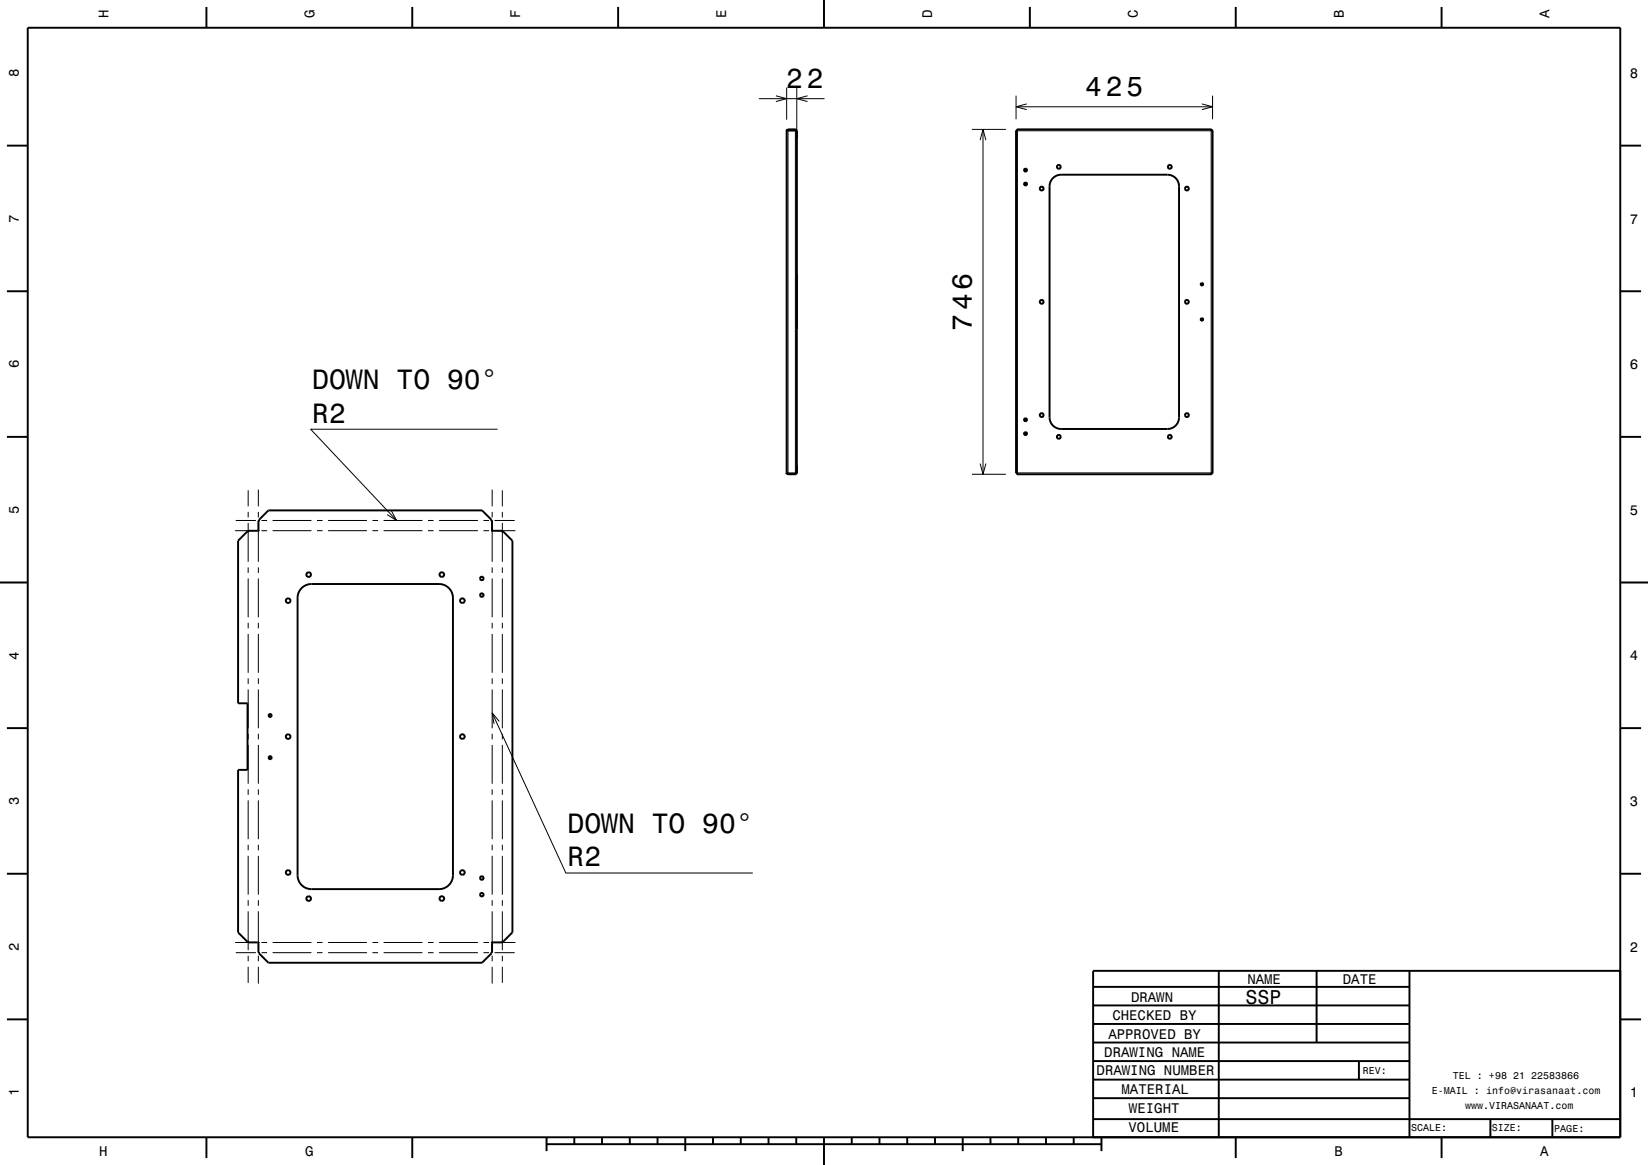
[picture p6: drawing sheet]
<svg xmlns="http://www.w3.org/2000/svg" width="297mm" height="210mm" viewBox="0 0 297 210" stroke-linecap="round" stroke-linejoin="round" font-family="sans-serif">
<g fill="none" stroke="#000" stroke-width=".18">
<path d="M136.8 17.8h11.8M139.8 17.3l2 .5-2 .5M141.8 15.8v5.8M143.6 15.8v41.6M145.5 17.3l-1.9 .5 1.9 .5M183.1 17.2v4.3M183.1 19.2h35.4M185 18.7l-1.9 .5 1.9 .6M216.6 18.7l1.9 .5-1.9 .6M218.5 17.2v4.3M142 23.3v62.2M143.3 23.6v61.6"/>
<path d="M175.2 23.3h6.1M176.6 25.3l.6-2 .5 2M177.2 23.3v62.2M183.4 23.6h34.9v61.6h-34.9zM89.7 77.4h-33.7l15.5 16.4M42.4 95.7h3.7M42.5 93.8h3.6M44.7 88.4v2.9M44.7 92.3v1M44.7 94.3v7M46.6 88.3v3M46.6 92.3v1"/>
<path d="M46.6 94.3v7M47.1 95.7h1M47.1 93.8h1M49.1 95.7h7M49.1 93.8h7M57.1 95.7h1M57.1 93.8h1M59.1 95.7h7M59.1 93.8h7M67.1 95.7h1M67.1 93.8h1M69.1 95.7h7"/>
<path d="M69.1 93.8h7M70.5 92.1l1 1.7-1.7-1M77.1 95.7h1M77.1 93.8h1M79.1 95.7h7M79.1 93.8h7M87.1 95.7h1M87.1 93.8h1M88.7 88.3v3M88.7 92.3v1M88.7 94.3v7M89.1 95.7h3.8"/>
<path d="M89.1 93.8h3.7M90.5 88.4v2.9M90.5 92.3v1M90.5 94.3v7M175.2 85.5h6.1M176.6 83.6l.6 1.9 .5-1.9M44.7 102.3v1M44.7 104.3v7M44.7 112.3v1M44.7 114.3v7M46.6 102.3v1M46.6 104.3v7"/>
<path d="M46.6 112.3v1M46.6 114.3v7M88.7 102.3v1M88.7 104.3v7M88.7 112.3v1M88.7 114.3v7M90.5 102.3v1M90.5 104.3v7M90.5 112.3v1M90.5 114.3v7M44.7 122.3v1M44.7 124.3v7"/>
<path d="M44.7 132.3v1M44.7 134.3v7M46.6 122.3v1M46.6 124.3v7M46.6 132.3v1M46.6 134.3v7M88.7 128.5l13.3 28.9h33.7M88.7 122.3v1M88.7 124.3v7M88.7 132.3v1M88.7 134.3v7M90 130l-1.3-1.5 .3 2"/>
<path d="M90.5 122.3v1M90.5 124.3v7M90.5 132.3v1M90.5 134.3v7M44.7 142.3v1M44.7 144.3v7M44.7 152.3v1M44.7 154.3v7M46.6 142.3v1M46.6 144.3v7M46.6 152.3v1M46.6 154.3v7"/>
<path d="M88.7 142.3v1M88.7 144.3v7M88.7 152.3v1M88.7 154.3v7M90.5 142.3v1M90.5 144.3v7M90.5 152.3v1M90.5 154.3v7M42.4 169.9h3.7M42.5 171.7h3.6M44.7 162.3v1M44.7 164.3v7"/>
<path d="M44.7 172.3v1M44.7 174.3v2.9M46.6 162.3v1M46.6 164.3v7M46.6 172.3v1M46.6 174.3v3M47.1 169.9h1M47.1 171.7h1M49.1 169.9h7M49.1 171.7h7M57.1 169.9h1M57.1 171.7h1"/>
<path d="M59.1 169.9h7M59.1 171.7h7M67.1 169.9h1M67.1 171.7h1M69.1 169.9h7M69.1 171.7h7M77.1 169.9h1M77.1 171.7h1M79.1 169.9h7M79.1 171.7h7M87.1 169.9h1M87.1 171.7h1"/>
<path d="M88.7 162.3v1M88.7 164.3v7M88.7 172.3v1M88.7 174.3v3M89.1 169.9h3.8M89.1 171.7h3.7M90.5 162.3v1M90.5 164.3v7M90.5 172.3v1M90.5 174.3v2.9"/>
</g>
<g fill="none" stroke="#000" stroke-width=".35">
<path d="M5 5h287v200h-287zM37.2 1.3v3.7M74.3 1.3v3.7M111.4 1.3v3.7M148.5 0v5M185.6 1.3v3.7M222.7 1.3v3.7M259.8 1.3v3.7M1.2 26.3h3.8M141.8 23.6v61.6M143.3 23.6h.3M143.4 23.3l.2 .3"/>
<path d="M143.4 23.3h-1.4l-.2 .3M143.4 23.5l-1.6 .1M143.4 23.3v.3M143.6 23.6v61.6M183.1 23.5l.3 .1M183.1 23.5h.2M183.1 23.5v61.8M183.3 23.3h35.1M183.3 23.3v.2M183.3 23.3l.1 .3M183.3 23.5l.1 .1M184.6 33l.3-.1 .2 .1v.3l-.2 .1h-.2l-.2-.2z"/>
<path d="M184.6 30.5l.3-.1 .2 .1v.3l-.2 .1h-.2l-.2-.2zM184.8 30.4v.5M184.8 32.9v.5M189.7 32.2l.8-.6 .7-.1h19.2a2.09 2.09 0 0 1 2.1 2.1v41.6a2.09 2.09 0 0 1-2.1 2.1h-19.2a2.09 2.09 0 0 1-2.1-2.1v-41.7l.2-.7zM218.4 23.5h.1M218.4 23.3v.2M218.4 23.5l-.1 .1M218.4 23.3l-.1 .3M218.5 23.5l-.2 .1M218.5 23.5v61.8M292 26.3h3.8M1.2 52.5h3.8"/>
<path d="M216.4 57.5l.3-.1 .1 .1v.2l-.2 .1-.2-.1zM216.4 51.1l.3-.1 .1 .2v.2l-.2 .1-.2-.2zM292 52.5h3.8M1.2 78.8h3.8M184.6 78l.3-.1 .2 .1v.3l-.2 .1h-.2l-.2-.2zM184.6 75.5l.3-.1 .2 .1v.3l-.2 .1h-.2l-.2-.2zM184.8 75.4v.5M184.8 77.9v.5M292 78.8h3.8M44.8 95.8h-.2l-1.7 1.7v29.3h1.7v12h-1.7v29.3l1.7 1.7h.2M46.7 93.8h-.1v1.8l.1 .2-.2-.1h-1.8v.1M46.7 93.9v-.2l1.7-1.7h38.5l1.7 1.7v.2"/>
<path d="M88.6 93.8h.1l-.1 2 .2-.1h1.7v.1M90.4 95.8h.2l1.8 1.7v70.6l-1.8 1.7h-.2M141.8 85.2l.2 .3h1.4v-.3M141.8 85.2l1.6 .1M143.3 85.2h.3M143.6 85.2l-.2 .3M183.1 85.3h.2M183.3 85.3v.2M183.3 85.5h35.1M183.4 85.2l-.3 .1M183.4 85.2l-.1 .1M183.4 85.2l-.1 .3"/>
<path d="M218.3 85.2l.1 .1M218.3 85.2l.1 .3M218.3 85.2l.2 .1M218.4 85.3h.1M218.4 85.3v.2M0 105h5M54.3 106a2.51 2.51 0 0 1 1.8-.7h23a2.5 2.5 0 0 1 2.5 2.5v50a2.5 2.5 0 0 1-2.5 2.5h-23a2.49 2.49 0 0 1-2.5-2.5v-50a2.48 2.48 0 0 1 .7-1.8zM292 105h5M1.2 131.3h3.8M48.6 136.3h.2l.1 .2v.2l-.2 .1h-.2l-.1-.2zM48.6 128.7h.2l.1 .2v.2l-.2 .1h-.2l-.1-.2zM292 131.3h3.8"/>
<path d="M1.2 157.5h3.8M292 157.5h3.8M44.7 169.8v.1h1.8l.2-.1-.1 .2v1.7h.1M46.7 171.6v.2l1.7 1.7h38.5l1.7-1.7v-.2M90.5 169.8v.1h-1.7l-.2-.1 .1 .2v1.7h-.1M197 177.9h57M219.6 174.9v30M237.3 175v12.9M254 175v30M292 175h-95v30M1.2 183.8h3.8M197 181.2h57"/>
<path d="M197 184.6h57M197 187.9h57M197 191.3h57M197 194.6h57M197 198h57M244.9 191.3v3.3M292 183.8h3.8M37.2 205v3.8M74.3 205v3.8M98.5 206.3h100M98.5 205v2.5M103.5 205v1.3"/>
<path d="M108.5 205v1.3M113.5 205v1.3M118.5 205v1.3M123.5 205v2.5M128.5 205v1.3M133.5 205v1.3M138.5 205v1.3M143.5 205v1.3M148.5 205v5M153.5 205v1.3M158.5 205v1.3M163.5 205v1.3"/>
<path d="M168.5 205v1.3M173.5 205v2.5M178.5 205v1.3M183.5 205v1.3M188.5 205v1.3M193.5 205v1.3M197 201.7h95M198.5 205v2.5M222.7 205v3.8M259.8 205v3.8M268.6 201.7v3.3M279.8 201.8v3.2"/>
<circle cx="187.7" cy="34" r=".35"/>
<circle cx="190.8" cy="30.1" r=".35"/>
<circle cx="210.8" cy="30.1" r=".35"/>
<circle cx="213.9" cy="34" r=".35"/>
<circle cx="187.7" cy="54.4" r=".35"/>
<circle cx="213.9" cy="54.4" r=".35"/>
<circle cx="187.7" cy="74.8" r=".35"/>
<circle cx="190.8" cy="78.7" r=".35"/>
<circle cx="210.8" cy="78.7" r=".35"/>
<circle cx="213.9" cy="74.8" r=".35"/>
<circle cx="51.9" cy="108.3" r=".42"/>
<circle cx="55.6" cy="103.6" r=".42"/>
<circle cx="79.6" cy="103.6" r=".42"/>
<circle cx="83.3" cy="108.3" r=".43"/>
<circle cx="86.8" cy="104.3" r=".32"/>
<circle cx="86.8" cy="107.3" r=".32"/>
<circle cx="51.9" cy="132.8" r=".42"/>
<circle cx="83.3" cy="132.8" r=".43"/>
<circle cx="51.9" cy="157.3" r=".42"/>
<circle cx="83.3" cy="157.3" r=".43"/>
<circle cx="86.8" cy="158.3" r=".32"/>
<circle cx="55.6" cy="162" r=".43"/>
<circle cx="79.6" cy="162" r=".43"/>
<circle cx="86.8" cy="161.3" r=".32"/>
</g>
<g font-size="5">
<text x="141.7" y="15.8">22</text>
<text x="195.6" y="17.2">425</text>
<text x="175.2" y="59.7" transform="rotate(-90 175.2 59.7)">746</text>
<text x="56.3" y="70.1">DOWN TO 90°</text>
<text x="56.3" y="76.2">R2</text>
<text x="102.3" y="150.1">DOWN TO 90°</text>
<text x="102.3" y="156.2">R2</text>
</g>
<text font-size="3.6" x="224.5" y="180.9">SSP</text>
<g font-size="2.5">
<text x="19.6" y="3.3" transform="rotate(-90 19.6 3.3)">H</text>
<text x="56.7" y="3.3" transform="rotate(-90 56.7 3.3)">G</text>
<text x="93.8" y="3.3" transform="rotate(-90 93.8 3.3)">F</text>
<text x="130.9" y="3.3" transform="rotate(-90 130.9 3.3)">E</text>
<text x="168" y="3.3" transform="rotate(-90 168 3.3)">D</text>
<text x="205.1" y="3.3" transform="rotate(-90 205.1 3.3)">C</text>
<text x="242.2" y="3.3" transform="rotate(-90 242.2 3.3)">B</text>
<text x="279.3" y="3.3" transform="rotate(-90 279.3 3.3)">A</text>
<text x="3.4" y="13.9" transform="rotate(-90 3.4 13.9)">8</text>
<text x="293.7" y="14">8</text>
<text x="3.4" y="40.1" transform="rotate(-90 3.4 40.1)">7</text>
<text x="293.7" y="40.3">7</text>
<text x="3.4" y="66.4" transform="rotate(-90 3.4 66.4)">6</text>
<text x="293.7" y="66.5">6</text>
<text x="3.4" y="92.6" transform="rotate(-90 3.4 92.6)">5</text>
<text x="293.7" y="92.8">5</text>
<text x="3.4" y="118.9" transform="rotate(-90 3.4 118.9)">4</text>
<text x="293.7" y="119">4</text>
<text x="3.4" y="145.1" transform="rotate(-90 3.4 145.1)">3</text>
<text x="293.7" y="145.3">3</text>
<text x="3.4" y="171.4" transform="rotate(-90 3.4 171.4)">2</text>
<text x="293.7" y="171.5">2</text>
<text x="224.8" y="177.3">NAME</text>
<text x="242" y="177.3">DATE</text>
<text x="200.5" y="183.9">CHECKED BY</text>
<text x="203.8" y="180.5">DRAWN</text>
<text x="199" y="190.6">DRAWING NAME</text>
<text x="199.7" y="187.2">APPROVED BY</text>
<text x="3.4" y="197.6" transform="rotate(-90 3.4 197.6)">1</text>
<text x="197.6" y="193.8">DRAWING NUMBER</text>
<text x="202.1" y="197.2">MATERIAL</text>
<text x="293.7" y="197.8">1</text>
<text x="203.5" y="200.6">WEIGHT</text>
<text x="17.9" y="208.4">H</text>
<text x="55" y="208.4">G</text>
<text x="203.4" y="204.1">VOLUME</text>
<text x="240.5" y="208.4">B</text>
<text x="277.6" y="208.4">A</text>
</g>
<g font-size="1.8">
<text x="245.6" y="193.6">REV:</text>
<text x="258" y="197.2">E-MAIL : info@virasanaat.com</text>
<text x="261.8" y="194.6">TEL : +98 21 22583866</text>
<text x="254.3" y="203.9">SCALE:</text>
<text x="264" y="199.9">www.VIRASANAAT.com</text>
<text x="268.8" y="203.9">SIZE:</text>
<text x="280.1" y="204">PAGE:</text>
</g>
</svg>
